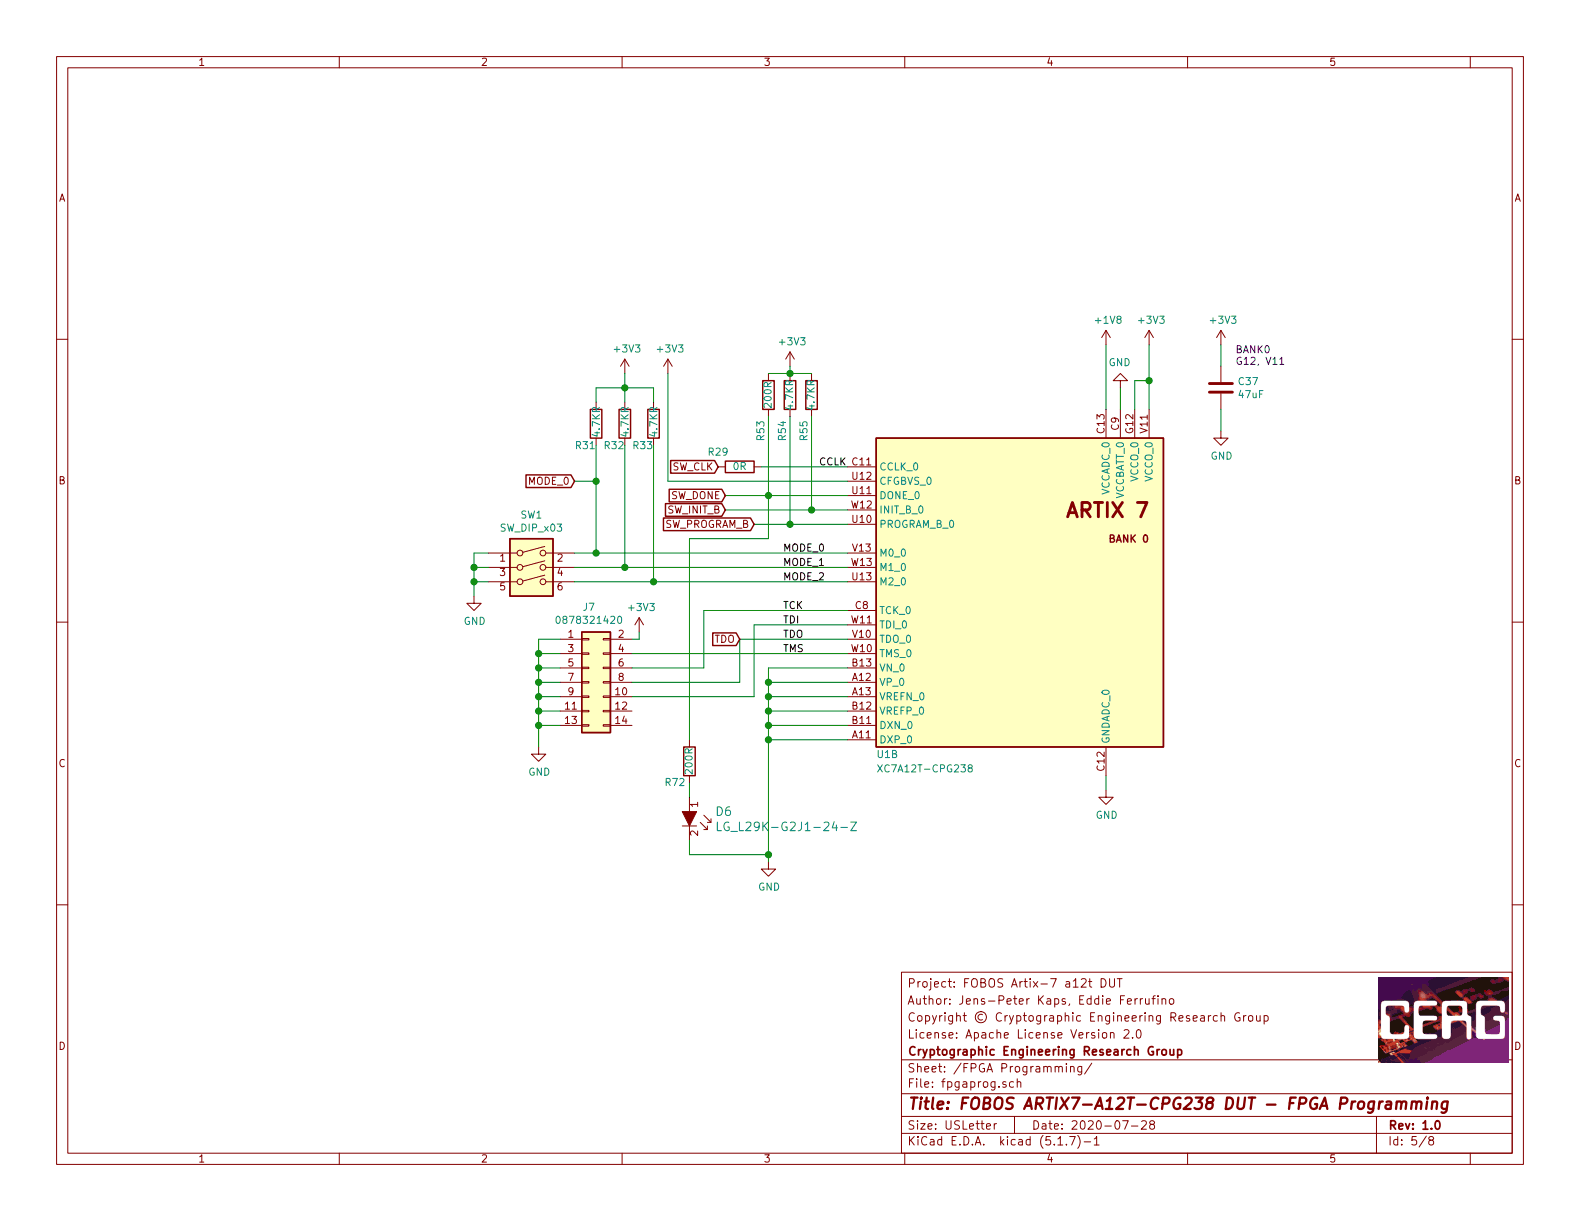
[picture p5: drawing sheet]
EESchema Schematic File Version 4
EELAYER 30 0
EELAYER END
$Descr USLetter 11000 8500
encoding utf-8
Sheet 5 8
Title "FOBOS ARTIX7-A12T-CPG238 DUT - FPGA Programming"
Date "2020-07-28"
Rev "1.0"
Comp "Cryptographic Engineering Research Group"
Comment1 "License: Apache License Version 2.0"
Comment2 "Copyright © Cryptographic Engineering Research Group"
Comment3 "Author: Jens-Peter Kaps, Eddie Ferrufino"
Comment4 "Project: FOBOS ARTIX7-A12T-CPG238 DUT"
$EndDescr
$Comp
L power:GND #PWR0129
U 1 1
P 3300 4150
F 0 "#PWR0129" H 3300 3900 50  0001 C CNN
F 1 "GND" H 3305 3977 50  0000 C CNN
F 2 "" H 3300 4150 50  0001 C CNN
F 3 "" H 3300 4150 50  0001 C CNN
	1    3300 4150
	1    0    0    -1  
$EndComp
Wire Wire Line
	3300 4150 3300 4050
Wire Wire Line
	3300 4050 3400 4050
Wire Wire Line
	3300 4050 3300 3950
Wire Wire Line
	3300 3950 3400 3950
Connection ~ 3300 4050
Wire Wire Line
	3300 3950 3300 3850
Wire Wire Line
	3300 3850 3400 3850
Connection ~ 3300 3950
Wire Wire Line
	4000 3850 4150 3850
Wire Wire Line
	4000 3950 4350 3950
Wire Wire Line
	4000 4050 4550 4050
$Comp
L Device:R R32
U 1 1
P 4350 2950
F 0 "R32" H 4200 2800 50  0000 L CNN
F 1 "4.7KR" V 4350 2850 50  0000 L CNN
F 2 "Resistor_SMD:R_0603_1608Metric" V 4280 2950 50  0001 C CNN
F 3 "~" H 4350 2950 50  0001 C CNN
F 4 "RES SMD 4.7K OHM 5% 1/10W 0603" H 4350 2950 50  0001 C CNN "Description"
F 5 "ERJ-3GEYJ472V" H 4350 2950 50  0001 C CNN "MPN"
F 6 "Panasonic Electronic Components" H 4350 2950 50  0001 C CNN "Manufacturer"
	1    4350 2950
	1    0    0    -1  
$EndComp
$Comp
L Device:R R31
U 1 1
P 4150 2950
F 0 "R31" H 4000 2800 50  0000 L CNN
F 1 "4.7KR" V 4150 2850 50  0000 L CNN
F 2 "Resistor_SMD:R_0603_1608Metric" V 4080 2950 50  0001 C CNN
F 3 "~" H 4150 2950 50  0001 C CNN
F 4 "RES SMD 4.7K OHM 5% 1/10W 0603" H 4150 2950 50  0001 C CNN "Description"
F 5 "ERJ-3GEYJ472V" H 4150 2950 50  0001 C CNN "MPN"
F 6 "Panasonic Electronic Components" H 4150 2950 50  0001 C CNN "Manufacturer"
	1    4150 2950
	1    0    0    -1  
$EndComp
Wire Wire Line
	4150 3100 4150 3350
Connection ~ 4150 3850
Wire Wire Line
	4350 3100 4350 3950
Connection ~ 4350 3950
Wire Wire Line
	4550 3100 4550 4050
Connection ~ 4550 4050
Wire Wire Line
	4150 2800 4150 2700
Wire Wire Line
	4150 2700 4350 2700
Wire Wire Line
	4350 2700 4350 2800
Wire Wire Line
	4550 2800 4550 2700
Wire Wire Line
	4550 2700 4350 2700
Connection ~ 4350 2700
Wire Wire Line
	4350 2600 4350 2700
$Comp
L power:GND #PWR0131
U 1 1
P 3750 5200
F 0 "#PWR0131" H 3750 4950 50  0001 C CNN
F 1 "GND" H 3755 5027 50  0000 C CNN
F 2 "" H 3750 5200 50  0001 C CNN
F 3 "" H 3750 5200 50  0001 C CNN
	1    3750 5200
	1    0    0    -1  
$EndComp
Wire Wire Line
	3750 5200 3750 5050
Wire Wire Line
	3750 5050 3750 4950
Connection ~ 3750 5050
Wire Wire Line
	3750 4950 3750 4850
Connection ~ 3750 4950
Wire Wire Line
	3750 4850 3750 4750
Connection ~ 3750 4850
Wire Wire Line
	3750 4750 3750 4650
Connection ~ 3750 4750
Wire Wire Line
	3750 4650 3750 4550
Connection ~ 3750 4650
Wire Wire Line
	3750 4550 3750 4450
Connection ~ 3750 4550
Wire Wire Line
	4900 4650 4900 4250
Wire Wire Line
	5150 4750 5150 4450
Wire Wire Line
	5250 4850 5250 4350
$Comp
L Connector_Generic:Conn_02x07_Odd_Even J?
U 1 1
P 4100 4750
AR Path="/5F22D594/600F5844" Ref="J?"  Part="1" 
AR Path="/6004C151/600F5844" Ref="J?"  Part="1" 
AR Path="/5F3A1954/600F5844" Ref="J7"  Part="1" 
F 0 "J7" H 4100 5275 50  0000 C CNN
F 1 "0878321420" H 4100 5184 50  0000 C CNN
F 2 "cerg:PinHeader_2x7_P2mm_SMD" H 4300 4950 60  0001 L CNN
F 3 "https://www.molex.com/pdm_docs/sd/878322620_sd.pdf" H 4300 5050 60  0001 L CNN
F 4 "WM18641-ND" H 4300 5150 60  0001 L CNN "Digi-Key_PN"
F 5 "0878321420" H 4300 5250 60  0001 L CNN "MPN"
F 6 "Connectors, Interconnects" H 4300 5350 60  0001 L CNN "Category"
F 7 "Rectangular Connectors - Headers, Male Pins" H 4300 5450 60  0001 L CNN "Family"
F 8 "https://www.molex.com/pdm_docs/sd/878322620_sd.pdf" H 4300 5550 60  0001 L CNN "DK_Datasheet_Link"
F 9 "/product-detail/en/molex/0878321420/WM18641-ND/662451" H 4300 5650 60  0001 L CNN "DK_Detail_Page"
F 10 "CONN HEADER SMD 14POS 2MM" H 4300 5750 60  0001 L CNN "Description"
F 11 "Molex" H 4300 5850 60  0001 L CNN "Manufacturer"
F 12 "Active" H 4300 5950 60  0001 L CNN "Status"
	1    4100 4750
	1    0    0    -1  
$EndComp
Wire Wire Line
	3750 4450 3900 4450
Wire Wire Line
	3750 4550 3900 4550
Wire Wire Line
	3750 4650 3900 4650
Wire Wire Line
	3750 4750 3900 4750
Wire Wire Line
	3750 4850 3900 4850
Wire Wire Line
	3750 4950 3900 4950
Wire Wire Line
	3750 5050 3900 5050
$Comp
L cerg:SW_DIP_x03 SW1
U 1 1
P 3700 4050
F 0 "SW1" H 3700 4517 50  0000 C CNN
F 1 "SW_DIP_x03" H 3700 4426 50  0000 C CNN
F 2 "cerg:DS04-254-2-03BK-SMT" H 3700 4050 50  0001 C CNN
F 3 "https://www.cuidevices.com/product/resource/ds04-254-smt.pdf" H 3700 4050 50  0001 C CNN
F 4 "DS04-254-2-03BK-SMT" H 3700 4425 50  0001 C CNN "MPN"
F 5 "DIP SWITCH, SPST, 2.54 PITCH, FL" H 3700 4050 50  0001 C CNN "Description"
F 6 "CUI Devices" H 3700 4050 50  0001 C CNN "Manufacturer"
	1    3700 4050
	1    0    0    -1  
$EndComp
$Comp
L power:GND #PWR037
U 1 1
P 7800 2700
F 0 "#PWR037" H 7800 2450 50  0001 C CNN
F 1 "GND" H 7805 2527 50  0000 C CNN
F 2 "" H 7800 2700 50  0001 C CNN
F 3 "" H 7800 2700 50  0001 C CNN
	1    7800 2700
	-1   0    0    1   
$EndComp
Wire Wire Line
	7800 2850 7800 2700
Wire Wire Line
	8000 2650 8000 2400
$Comp
L power:GND #PWR038
U 1 1
P 7700 5500
F 0 "#PWR038" H 7700 5250 50  0001 C CNN
F 1 "GND" H 7705 5327 50  0000 C CNN
F 2 "" H 7700 5500 50  0001 C CNN
F 3 "" H 7700 5500 50  0001 C CNN
	1    7700 5500
	1    0    0    -1  
$EndComp
Wire Wire Line
	4650 3350 4650 2600
$Comp
L power:GND #PWR0139
U 1 1
P 5350 6000
F 0 "#PWR0139" H 5350 5750 50  0001 C CNN
F 1 "GND" H 5355 5827 50  0000 C CNN
F 2 "" H 5350 6000 50  0001 C CNN
F 3 "" H 5350 6000 50  0001 C CNN
	1    5350 6000
	1    0    0    -1  
$EndComp
Text GLabel 5050 3450 0    50   Input ~ 0
SW_DONE
Text GLabel 5250 3650 0    50   Input ~ 0
SW_PROGRAM_B
Text GLabel 5050 3550 0    50   Input ~ 0
SW_INIT_B
Text GLabel 5000 3250 0    50   Input ~ 0
SW_CLK
Wire Wire Line
	5350 2900 5350 3450
Connection ~ 5350 3450
Wire Wire Line
	5350 3450 5050 3450
Wire Wire Line
	5500 2550 5500 2600
Wire Wire Line
	5500 3650 5250 3650
Connection ~ 5500 3650
Wire Wire Line
	5500 3650 5500 2900
$Comp
L Device:R R?
U 1 1
P 5650 2750
AR Path="/5F449901/601AEE78" Ref="R?"  Part="1" 
AR Path="/5F3A1954/601AEE78" Ref="R55"  Part="1" 
F 0 "R55" V 5700 3000 50  0000 C CNN
F 1 "4.7KR" V 5650 2750 50  0000 C CNN
F 2 "Resistor_SMD:R_0603_1608Metric" V 5580 2750 50  0001 C CNN
F 3 "~" H 5650 2750 50  0001 C CNN
F 4 "RES SMD 4.7K OHM 5% 1/10W 0603" H 5650 2750 50  0001 C CNN "Description"
F 5 "ERJ-3GEYJ472V" H 5650 2750 50  0001 C CNN "MPN"
F 6 "Panasonic Electronic Components" H 5650 2750 50  0001 C CNN "Manufacturer"
	1    5650 2750
	-1   0    0    1   
$EndComp
Wire Wire Line
	5650 2900 5650 3550
Connection ~ 5650 3550
Wire Wire Line
	5650 3550 5050 3550
Wire Wire Line
	5650 2600 5500 2600
$Comp
L Device:R R?
U 1 1
P 5150 3250
AR Path="/5F449901/602CE1C5" Ref="R?"  Part="1" 
AR Path="/5F3A1954/602CE1C5" Ref="R29"  Part="1" 
F 0 "R29" V 5250 3400 50  0000 C CNN
F 1 "0R" V 5150 3250 50  0000 C CNN
F 2 "Resistor_SMD:R_0603_1608Metric" V 5080 3250 50  0001 C CNN
F 3 "~" H 5150 3250 50  0001 C CNN
F 4 "RES 0 OHM JUMPER 1/10W 0603" H 5150 3250 50  0001 C CNN "Description"
F 5 "RMCF0603ZT0R00" H 5150 3250 50  0001 C CNN "MPN"
F 6 "Stackpole Electronics Inc" H 5150 3250 50  0001 C CNN "Manufacturer"
	1    5150 3250
	0    -1   -1   0   
$EndComp
$Comp
L power:+3V3 #PWR0141
U 1 1
P 4450 4400
F 0 "#PWR0141" H 4450 4250 50  0001 C CNN
F 1 "+3V3" H 4465 4573 50  0000 C CNN
F 2 "" H 4450 4400 50  0001 C CNN
F 3 "" H 4450 4400 50  0001 C CNN
	1    4450 4400
	1    0    0    -1  
$EndComp
$Comp
L power:+3V3 #PWR0142
U 1 1
P 8000 2400
F 0 "#PWR0142" H 8000 2250 50  0001 C CNN
F 1 "+3V3" H 8015 2573 50  0000 C CNN
F 2 "" H 8000 2400 50  0001 C CNN
F 3 "" H 8000 2400 50  0001 C CNN
	1    8000 2400
	1    0    0    -1  
$EndComp
$Comp
L power:+3V3 #PWR0143
U 1 1
P 4350 2600
F 0 "#PWR0143" H 4350 2450 50  0001 C CNN
F 1 "+3V3" H 4365 2773 50  0000 C CNN
F 2 "" H 4350 2600 50  0001 C CNN
F 3 "" H 4350 2600 50  0001 C CNN
	1    4350 2600
	1    0    0    -1  
$EndComp
$Comp
L power:+3V3 #PWR0144
U 1 1
P 5500 2550
F 0 "#PWR0144" H 5500 2400 50  0001 C CNN
F 1 "+3V3" H 5515 2723 50  0000 C CNN
F 2 "" H 5500 2550 50  0001 C CNN
F 3 "" H 5500 2550 50  0001 C CNN
	1    5500 2550
	1    0    0    -1  
$EndComp
$Comp
L power:+1V8 #PWR0148
U 1 1
P 7700 2400
F 0 "#PWR0148" H 7700 2250 50  0001 C CNN
F 1 "+1V8" H 7715 2573 50  0000 C CNN
F 2 "" H 7700 2400 50  0001 C CNN
F 3 "" H 7700 2400 50  0001 C CNN
	1    7700 2400
	1    0    0    -1  
$EndComp
$Comp
L Device:R R33
U 1 1
P 4550 2950
F 0 "R33" H 4400 2800 50  0000 L CNN
F 1 "4.7KR" V 4550 2850 50  0000 L CNN
F 2 "Resistor_SMD:R_0603_1608Metric" V 4480 2950 50  0001 C CNN
F 3 "~" H 4550 2950 50  0001 C CNN
F 4 "RES SMD 4.7K OHM 5% 1/10W 0603" H 4550 2950 50  0001 C CNN "Description"
F 5 "ERJ-3GEYJ472V" H 4550 2950 50  0001 C CNN "MPN"
F 6 "Panasonic Electronic Components" H 4550 2950 50  0001 C CNN "Manufacturer"
	1    4550 2950
	1    0    0    -1  
$EndComp
Connection ~ 5500 2600
$Comp
L Device:R R?
U 1 1
P 5500 2750
AR Path="/5F449901/600F25E0" Ref="R?"  Part="1" 
AR Path="/5F3A1954/600F25E0" Ref="R54"  Part="1" 
F 0 "R54" V 5550 3000 50  0000 C CNN
F 1 "4.7KR" V 5500 2750 50  0000 C CNN
F 2 "Resistor_SMD:R_0603_1608Metric" V 5430 2750 50  0001 C CNN
F 3 "~" H 5500 2750 50  0001 C CNN
F 4 "RES SMD 4.7K OHM 5% 1/10W 0603" H 5500 2750 50  0001 C CNN "Description"
F 5 "ERJ-3GEYJ472V" H 5500 2750 50  0001 C CNN "MPN"
F 6 "Panasonic Electronic Components" H 5500 2750 50  0001 C CNN "Manufacturer"
	1    5500 2750
	-1   0    0    1   
$EndComp
Wire Wire Line
	5350 2600 5500 2600
$Comp
L Device:R R?
U 1 1
P 5350 2750
AR Path="/5F449901/601476CD" Ref="R?"  Part="1" 
AR Path="/5F3A1954/601476CD" Ref="R53"  Part="1" 
F 0 "R53" V 5400 3000 50  0000 C CNN
F 1 "200R" V 5350 2750 50  0000 C CNN
F 2 "Resistor_SMD:R_0603_1608Metric" V 5280 2750 50  0001 C CNN
F 3 "~" H 5350 2750 50  0001 C CNN
F 4 "RES SMD 200 OHM 0.5% 1/10W 0603" H 5350 2750 50  0001 C CNN "Description"
F 5 "ERA-3AED201V" H 5350 2750 50  0001 C CNN "MPN"
F 6 "Panasonic Electronic Components" H 5350 2750 50  0001 C CNN "Manufacturer"
	1    5350 2750
	-1   0    0    1   
$EndComp
$Comp
L Device:R R?
U 1 1
P 4800 5300
AR Path="/5F449901/60805940" Ref="R?"  Part="1" 
AR Path="/5F3A1954/60805940" Ref="R72"  Part="1" 
F 0 "R72" H 4900 5450 50  0000 C CNN
F 1 "200R" V 4800 5300 50  0000 C CNN
F 2 "Resistor_SMD:R_0603_1608Metric" V 4730 5300 50  0001 C CNN
F 3 "~" H 4800 5300 50  0001 C CNN
F 4 "RES SMD 200 OHM 0.5% 1/10W 0603" H 4800 5300 50  0001 C CNN "Description"
F 5 "ERA-3AED201V" H 4800 5300 50  0001 C CNN "MPN"
F 6 "Panasonic Electronic Components" H 4800 5300 50  0001 C CNN "Manufacturer"
	1    4800 5300
	-1   0    0    1   
$EndComp
Wire Wire Line
	4800 5550 4800 5450
Wire Wire Line
	5350 3450 5350 3750
Wire Wire Line
	5350 3750 4800 3750
Wire Wire Line
	4800 3750 4800 5150
Wire Wire Line
	4800 5850 4800 5950
Wire Wire Line
	4800 5950 5350 5950
Connection ~ 5350 5950
Wire Wire Line
	5350 5950 5350 6000
$Comp
L cerg:LG_L29K-G2J1-24-Z D6
U 1 1
P 4800 5750
F 0 "D6" V 4697 5928 60  0000 L CNN
F 1 "LG_L29K-G2J1-24-Z" V 4803 5928 60  0000 L CNN
F 2 "LED_SMD:LED_0603_1608Metric" H 5000 5950 60  0001 L CNN
F 3 "https://dammedia.osram.info/media/resource/hires/osram-dam-2493945/LG%20L29K.pdf" H 5000 6050 60  0001 L CNN
F 4 "475-2709-1-ND" H 5000 6150 60  0001 L CNN "Digi-Key_PN"
F 5 "LG L29K-G2J1-24-Z" H 5000 6250 60  0001 L CNN "MPN"
F 6 "Optoelectronics" H 5000 6350 60  0001 L CNN "Category"
F 7 "LED Indication - Discrete" H 5000 6450 60  0001 L CNN "Family"
F 8 "https://dammedia.osram.info/media/resource/hires/osram-dam-2493945/LG%20L29K.pdf" H 5000 6550 60  0001 L CNN "DK_Datasheet_Link"
F 9 "/product-detail/en/osram-opto-semiconductors-inc/LG-L29K-G2J1-24-Z/475-2709-1-ND/1938876" H 5000 6650 60  0001 L CNN "DK_Detail_Page"
F 10 "LED GREEN DIFFUSED 0603 SMD" H 5000 6750 60  0001 L CNN "Description"
F 11 "OSRAM Opto Semiconductors Inc." H 5000 6850 60  0001 L CNN "Manufacturer"
F 12 "Active" H 5000 6950 60  0001 L CNN "Status"
	1    4800 5750
	0    1    1    0   
$EndComp
$Comp
L cerg:XC7A12T-CPG238 U?
U 2 1
P 5900 3150
AR Path="/5F22D594/60BAD3B1" Ref="U?"  Part="2" 
AR Path="/5F3A1954/60BAD3B1" Ref="U1"  Part="2" 
F 0 "U1" H 6100 1050 50  0000 L CNN
F 1 "XC7A12T-CPG238" H 6100 950 50  0000 L CNN
F 2 "Package_BGA:Xilinx_CPG238" H 5900 3150 50  0001 C CNN
F 3 "" H 5900 3150 50  0001 C CNN
	2    5900 3150
	1    0    0    -1  
$EndComp
Wire Wire Line
	4150 3850 5900 3850
Wire Wire Line
	4350 3950 5900 3950
Wire Wire Line
	4550 4050 5900 4050
Wire Wire Line
	5300 3250 5900 3250
Wire Wire Line
	5350 3450 5900 3450
Wire Wire Line
	5500 3650 5900 3650
Wire Wire Line
	5650 3550 5900 3550
Wire Wire Line
	4650 3350 5900 3350
Wire Wire Line
	7900 2850 7900 2650
Wire Wire Line
	7900 2650 8000 2650
Wire Wire Line
	8000 2850 8000 2650
Connection ~ 8000 2650
Wire Wire Line
	7700 2400 7700 2850
Wire Wire Line
	7700 5400 7700 5500
Wire Wire Line
	4900 4250 5900 4250
Wire Wire Line
	5250 4350 5900 4350
Wire Wire Line
	5150 4450 5900 4450
Wire Wire Line
	5350 4650 5900 4650
Wire Wire Line
	5350 4650 5350 4750
Wire Wire Line
	5900 4750 5350 4750
Connection ~ 5350 4750
Wire Wire Line
	5350 4750 5350 4850
Wire Wire Line
	5900 4850 5350 4850
Connection ~ 5350 4850
Wire Wire Line
	5350 4850 5350 4950
Wire Wire Line
	5900 4950 5350 4950
Connection ~ 5350 4950
Wire Wire Line
	5350 4950 5350 5050
Wire Wire Line
	5900 5050 5350 5050
Connection ~ 5350 5050
Wire Wire Line
	5350 5050 5350 5150
Wire Wire Line
	5900 5150 5350 5150
Connection ~ 5350 5150
Wire Wire Line
	5350 5150 5350 5950
$Comp
L Device:C C37
U 1 1
P 8500 2700
AR Path="/5F3A1954/60E483D5" Ref="C37"  Part="1" 
AR Path="/60D2F94F/60E483D5" Ref="C?"  Part="1" 
F 0 "C37" H 8615 2746 50  0000 L CNN
F 1 "47uF" H 8615 2655 50  0000 L CNN
F 2 "Capacitor_SMD:C_0603_1608Metric_Pad1.08x0.95mm_HandSolder" H 8538 2550 50  0001 C CNN
F 3 "~" H 8500 2700 50  0001 C CNN
F 4 "CAP CER 47UF 6.3V X5R 0603" H 8500 2700 50  0001 C CNN "Description"
F 5 "06036D476MAT2A" H 8500 2700 50  0001 C CNN "MPN"
F 6 "AVX Corporation" H 8500 2700 50  0001 C CNN "Manufacturer"
	1    8500 2700
	1    0    0    -1  
$EndComp
$Comp
L power:GND #PWR032
U 1 1
P 8500 3000
AR Path="/5F3A1954/60E483DB" Ref="#PWR032"  Part="1" 
AR Path="/60D2F94F/60E483DB" Ref="#PWR?"  Part="1" 
F 0 "#PWR032" H 8500 2750 50  0001 C CNN
F 1 "GND" H 8505 2827 50  0000 C CNN
F 2 "" H 8500 3000 50  0001 C CNN
F 3 "" H 8500 3000 50  0001 C CNN
	1    8500 3000
	1    0    0    -1  
$EndComp
Text Notes 8600 2550 0    50   ~ 0
BANK0\nG12, V11
Wire Wire Line
	8500 2400 8500 2550
Wire Wire Line
	8500 2850 8500 3000
$Comp
L power:+3V3 #PWR027
U 1 1
P 8500 2400
AR Path="/5F3A1954/60E483E4" Ref="#PWR027"  Part="1" 
AR Path="/60D2F94F/60E483E4" Ref="#PWR?"  Part="1" 
F 0 "#PWR027" H 8500 2250 50  0001 C CNN
F 1 "+3V3" H 8515 2573 50  0000 C CNN
F 2 "" H 8500 2400 50  0001 C CNN
F 3 "" H 8500 2400 50  0001 C CNN
	1    8500 2400
	1    0    0    -1  
$EndComp
$Comp
L power:+3V3 #PWR057
U 1 1
P 4650 2600
F 0 "#PWR057" H 4650 2450 50  0001 C CNN
F 1 "+3V3" H 4665 2773 50  0000 C CNN
F 2 "" H 4650 2600 50  0001 C CNN
F 3 "" H 4650 2600 50  0001 C CNN
	1    4650 2600
	1    0    0    -1  
$EndComp
Text Label 5450 3950 0    50   ~ 0
MODE_1
Wire Wire Line
	4400 4450 4450 4450
Wire Wire Line
	4450 4450 4450 4400
Wire Wire Line
	4400 4550 5900 4550
Wire Wire Line
	4900 4650 4400 4650
Wire Wire Line
	5150 4750 4400 4750
Wire Wire Line
	5250 4850 4400 4850
Text Label 5450 3850 0    50   ~ 0
MODE_0
Text Label 5450 4050 0    50   ~ 0
MODE_2
Text Label 5450 4250 0    50   ~ 0
TCK
Text Label 5450 4350 0    50   ~ 0
TDI
Text Label 5450 4450 0    50   ~ 0
TDO
Text Label 5450 4550 0    50   ~ 0
TMS
Text Label 5700 3250 0    50   ~ 0
CCLK
Text GLabel 5150 4450 0    50   Input ~ 0
TDO
Text GLabel 4000 3350 0    50   Input ~ 0
MODE_0
Wire Wire Line
	4000 3350 4150 3350
Connection ~ 4150 3350
Wire Wire Line
	4150 3350 4150 3850
$EndSCHEMATC
